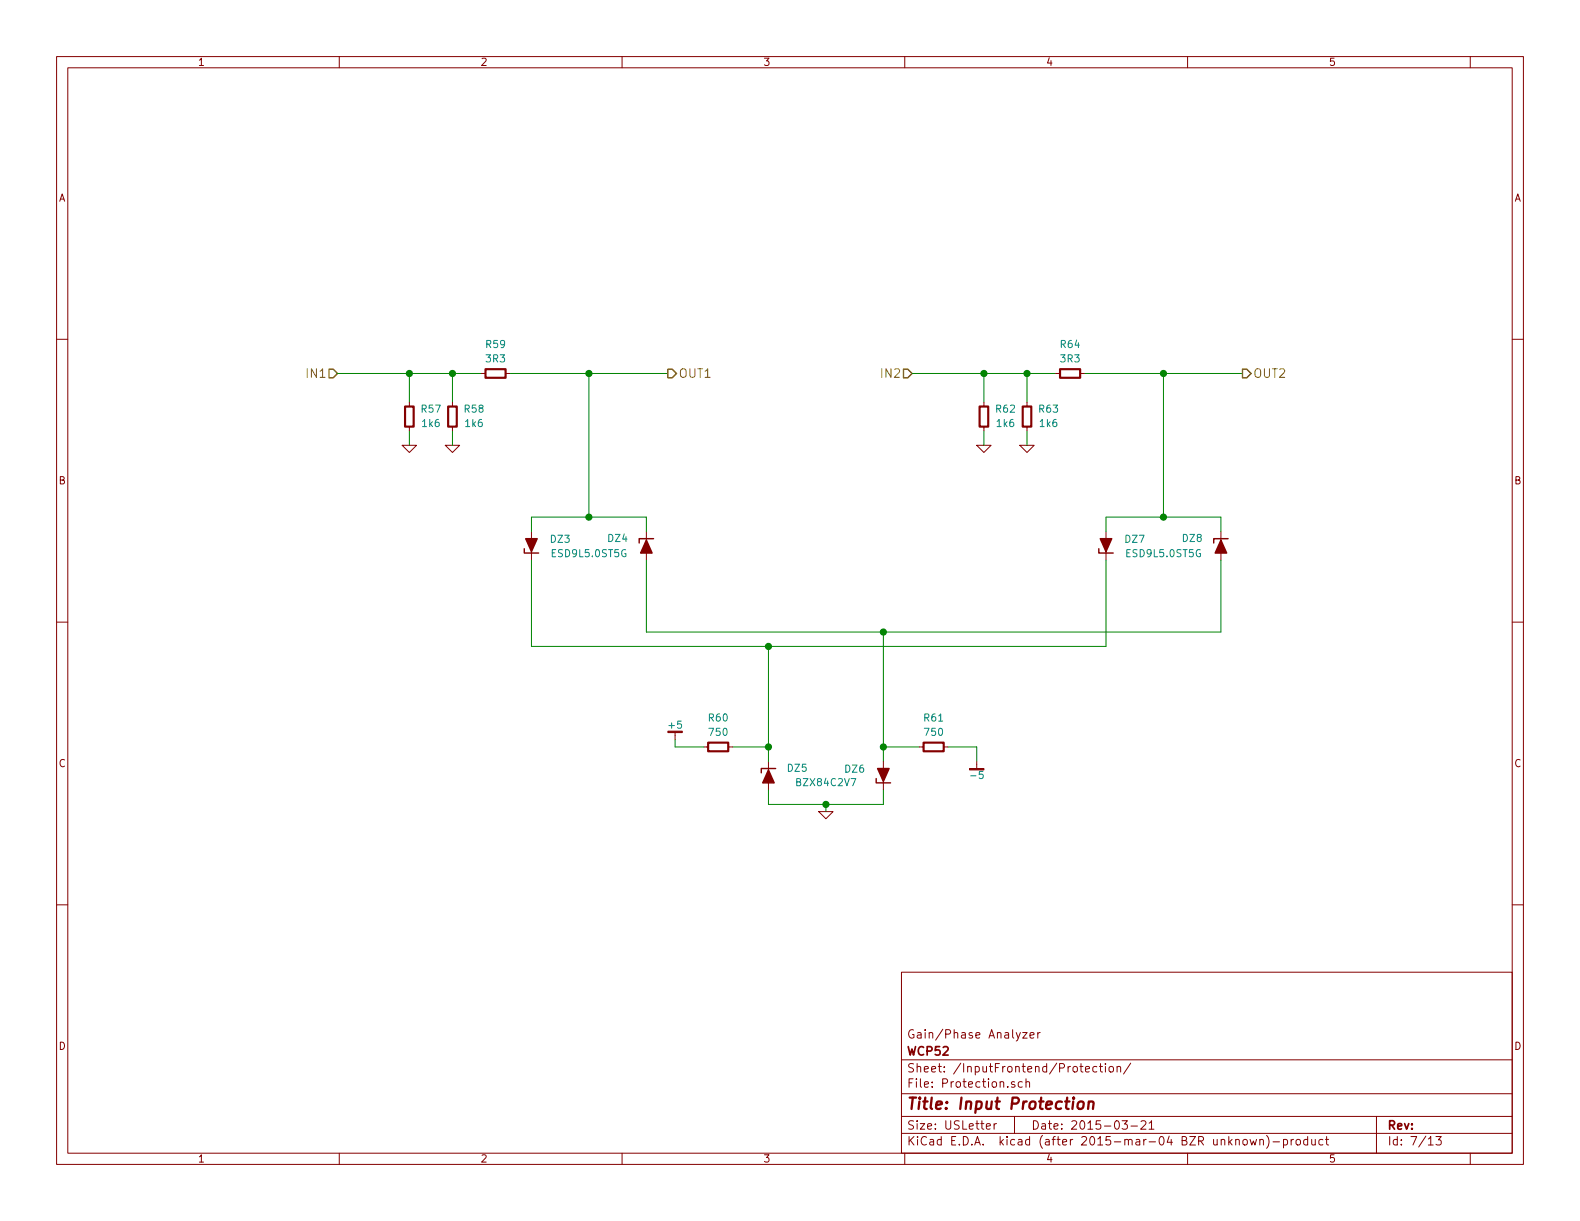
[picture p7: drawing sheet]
<svg xmlns="http://www.w3.org/2000/svg" width="279mm" height="216mm" viewBox="0 0 279 216" stroke-linecap="round" stroke-linejoin="round" font-family="sans-serif">
<g fill="none" stroke="#840000" stroke-width=".18">
<path d="M10 10h259.4v195.9h-259.4zM12 12h255.4v191.9h-255.4zM60 10v2M110 10v2M160 10v2M210 10v2M260 10v2M10 60h2M267.4 60h2M71.1 78.7h2.6l-1.3 1.3zM72.4 71.1v.8M72.4 75.4v.8"/>
<path d="M78.7 78.7h2.6l-1.3 1.3zM80 71.1v.8M80 75.4v.8M85.1 66h.8M89.4 66h.8M172.7 78.7h2.6l-1.3 1.3zM174 71.1v.8M174 75.4v.8M180.3 78.7h2.6l-1.3 1.3zM181.6 71.1v.8M181.6 75.4v.8M186.7 66h.8"/>
<path d="M191 66h.8M94 94v1.3M94 97.5v1.6M114.3 94v1.5M114.3 97.8v1.3M195.6 94v1.3M195.6 97.5v1.6M215.9 94v1.5M215.9 97.8v1.3M10 110h2M267.4 110h2M119.4 129.5v1.3"/>
<path d="M124.5 132.1h.7M128.8 132.1h.7M135.9 134.6v1.5M135.9 138.4v1.3M156.2 134.6v1.3M156.2 138.2v1.5M162.6 132.1h.7M166.9 132.1h.7M172.7 134.6v1.3M10 160h2M144.8 143.5h2.5l-1.3 1.3zM267.4 160h2"/>
<path d="M159.4 171.9h108v32h-108zM159.4 197.4h108M159.4 193.4h108M159.4 187.4h108M174.4 199.2l.7-.2v-.2l-.4-.1-.3 .2 .1 .7h.6M175.8 198.7v1M176.2 198.7l-.4 .3M179.4 197.4v3M179.4 191.3a.37 .37 0 0 0-.6 .2l.1 .2 .5 .1 .1 .2-.2 .3-.5-.1M180.8 191.3h-.5l-.2 .2v.6l.2 .2 .5-.1M180.8 182.6h.8l-.8 1h.8M181.4 191.4l.2-.1h.4l.1 1"/>
<path d="M181.4 190.8v1.5M182.1 183.1l.8-.2-.1-.2-.4-.1-.3 .2 .1 .7h.6M183.5 182.6v1M183.9 182.6l-.4 .3M191.9 189.1l.8-.2-.1-.3h-.4l-.3 .2 .1 .7h.6M194 188.6h-.5l-.3 .2 .1 .6 .2 .2 .5-.1M194.4 188.6h.6M194.6 188.1v1.3l.4 .2M195.5 188.1v.1M195.5 188.6v1M196.2 188.7l.2-.1 .4 .1 .1 .6-.1 .2-.4 .1-.2-.2zM197.5 188.7l.2-.1h.4l.1 1"/>
<path d="M197.5 188.6v1M198.4 198.2h1l-.5 .6 .4 .1v.6l-.2 .2-.7-.2M199.9 188l-1.2 1.9M200 199.1h1.1M201.8 198.3l.2-.1h.4l.2 .4-.9 1.1h.9M203.2 198.6l.4-.4v1.5M203.2 199.7h.9M243.4 197.4v6.5M60 203.9v2M110 203.9v2M159.4 200.4h108M160 203.9v2"/>
<path d="M210 203.9v2M219.9 201.6l.2-.1 .4 .1 .1 .6-.2 .2-.3 .1-.2-.2zM221.1 201.5l.3 1 .2-.7 .3 .7 .3-1M222.8 201.6l.2-.1h.4v1M222.8 201.5v1M224 200.8a1.71 1.71 0 0 1 0 2.2M225.1 201.9h1.2M227 201.5h.4l.3 .3-.1 .6h-.6M227 201.5v1.5M228.3 201.5v1M228.8 201.5l-.5 .3M229.3 201.6l.2-.1 .4 .1 .1 .6-.2 .2-.3 .1-.2-.2z"/>
<path d="M231.2 201.5h-.4l-.3 .3 .1 .5 .2 .2 .4-.1M231.2 201v1.5M232 201.5v.9l.4 .1 .2-.2M232.6 201.5v1M233.9 201.5h-.4l-.3 .3 .1 .5 .2 .2 .4-.1M234.4 201.5h.5M234.6 201v1.3l.3 .2M252.6 202.5h.8M253.9 201h1l-.5 .5 .4 .2v.6l-.2 .2-.7-.2M260 203.9v2"/>
</g>
<path d="M190.7 194.9a.51 .51 0 0 1 .6-.2 .51 .51 0 0 1 .3 .4v.6a.54 .54 0 0 1-.6 .4 .54 .54 0 0 1-.5-.4zM192.5 194.9a.52 .52 0 0 1 .9 .1l-.1 1.1M192.6 194.8l-.2 1.3" fill="none" stroke="#840000" stroke-width=".41"/>
<path d="M58.2 65.3h.7l.8 .7-.8 .8h-.7zM118.1 65.3h.8l.7 .7-.7 .8h-.8zM159.8 65.3h.7l.8 .7-.8 .8h-.7zM219.7 65.3h.8l.7 .7-.7 .8h-.8z" fill="none" stroke="#848400" stroke-width=".25"/>
<g fill="none" stroke="#008400" stroke-width=".18">
<path d="M59.7 66h25.4M72.4 66v5.1M72.4 76.2v2.5M80 66v5.1M80 76.2v2.5M90.2 66h27.9M104.1 66v25.4M161.3 66h25.4M174 66v5.1M174 76.2v2.5M181.6 66v5.1M181.6 76.2v2.5"/>
<path d="M191.8 66h27.9M205.7 66v25.4M94 94v-2.6h20.3v2.6M94 99.1v15.2h101.6v-15.2M114.3 99.1v12.7h101.6v-12.7M195.6 94v-2.6h20.3v2.6M135.9 114.3v20.3M156.2 111.8v22.8M119.4 130.8v1.3h5.1M129.5 132.1h6.4M135.9 139.7v2.5h20.3v-2.5M156.2 132.1h6.4"/>
<path d="M167.6 132.1h5.1v2.5M146 142.2v1.3"/>
</g>
<g fill="#008400" stroke="#008400" stroke-width=".25">
<circle cx="72.4" cy="66" r=".51"/>
<circle cx="80" cy="66" r=".51"/>
<circle cx="146.1" cy="142.2" r=".51"/>
<circle cx="135.9" cy="132.1" r=".51"/>
<circle cx="156.2" cy="132.1" r=".51"/>
<circle cx="104.1" cy="91.4" r=".51"/>
<circle cx="104.1" cy="66" r=".51"/>
<circle cx="174" cy="66" r=".51"/>
<circle cx="181.6" cy="66" r=".51"/>
<circle cx="205.7" cy="91.4" r=".51"/>
<circle cx="205.7" cy="66" r=".51"/>
<circle cx="135.9" cy="114.3" r=".51"/>
<circle cx="156.2" cy="111.8" r=".51"/>
</g>
<path d="M92.7 97v.8h2.5M115.6 95.3h-2.6v.7M194.3 97v.8h2.5M217.2 95.3h-2.6v.7M137.2 135.9h-2.6v.8M154.9 137.7v.7h2.6" fill="none" stroke="#840000" stroke-width=".25"/>
<g fill="#840000" stroke="#840000" stroke-width=".25">
<path d="M93 95.3h2l-1 2.2z"/>
<path d="M114.3 95.5l1 2.3h-2z"/>
<path d="M135.9 136.1l1 2.3h-2z"/>
<path d="M155.2 135.9h2l-1 2.3z"/>
<path d="M194.6 95.3h2l-1 2.2z"/>
<path d="M215.9 95.5l1 2.3h-2z"/>
</g>
<path d="M118.1 129.3h2.5v.2h-2.5z" fill="#840000" stroke="#840000" stroke-width=".18"/>
<path d="M71.6 71.9h1.6v3.5h-1.6zM79.2 71.9h1.6v3.5h-1.6zM85.9 65.3h3.5v1.5h-3.5zM173.2 71.9h1.6v3.5h-1.6zM180.8 71.9h1.6v3.5h-1.6zM187.5 65.3h3.5v1.5h-3.5zM125.2 131.3h3.6v1.5h-3.6zM163.3 131.3h3.6v1.5h-3.6z" fill="none" stroke="#840000" stroke-width=".38"/>
<text font-size="2.8" fill="#840000" x="160.4" y="196.2">Title: Input Protection</text>
<g font-size="2.1" fill="#848400">
<text x="54.5" y="66.8">IN1</text>
<text x="120" y="66.8">OUT1</text>
<text x="156.1" y="66.8">IN2</text>
<text x="221.6" y="66.8">OUT2</text>
</g>
<g font-size="2.1" fill="#840000">
<text x="160.4" y="183.6">Gain/Phase Analyzer</text>
<text x="160.4" y="189.6">Sheet: /InputFrontend/Protection/</text>
<text x="160.4" y="186.6">WCP52</text>
<text x="160.4" y="192.3">File: Protection.sch</text>
<text x="160.4" y="202.5">KiCad E.D.A. kicad (after 2015-mar-04 BZR unknown)-product</text>
<text x="160.4" y="199.7">Size: USLetter</text>
<text x="182.4" y="199.7">Date: 2015-03-21</text>
<text x="245.4" y="199.7">Rev:</text>
<text x="245.4" y="202.5">Id: 7/13</text>
</g>
<g font-size="1.8" fill="#840000">
<text x="35" y="11.6">1</text>
<text x="85" y="11.6">2</text>
<text x="135" y="11.6">3</text>
<text x="185" y="11.6">4</text>
<text x="235" y="11.6">5</text>
<text x="10.4" y="35.6">A</text>
<text x="267.8" y="35.6">A</text>
<text x="10.4" y="85.6">B</text>
<text x="267.8" y="85.6">B</text>
<text x="10.4" y="135.6">C</text>
<text x="267.8" y="135.6">C</text>
<text x="10.4" y="185.6">D</text>
<text x="267.8" y="185.6">D</text>
<text x="35" y="205.5">1</text>
<text x="85" y="205.5">2</text>
<text x="135" y="205.5">3</text>
<text x="185" y="205.5">4</text>
<text x="235" y="205.5">5</text>
</g>
<g font-size="1.8" fill="#008484">
<text x="86" y="61.5">R59</text>
<text x="86" y="64.1">3R3</text>
<text x="187.6" y="61.5">R64</text>
<text x="187.6" y="64.1">3R3</text>
<text x="74.6" y="72.9">R57</text>
<text x="74.7" y="75.5">1k6</text>
<text x="82.2" y="72.9">R58</text>
<text x="82.3" y="75.5">1k6</text>
<text x="176.2" y="72.9">R62</text>
<text x="176.3" y="75.5">1k6</text>
<text x="183.8" y="72.9">R63</text>
<text x="183.9" y="75.5">1k6</text>
<text x="97.4" y="96">DZ3</text>
<text x="107.5" y="95.8">DZ4</text>
<text x="199" y="96">DZ7</text>
<text x="209.1" y="95.8">DZ8</text>
<text x="97.8" y="98.5">ESD9L5.0ST5G</text>
<text x="199.4" y="98.5">ESD9L5.0ST5G</text>
<text x="118.4" y="128.8">+5</text>
<text x="125.4" y="127.6">R60</text>
<text x="125.5" y="130.1">750</text>
<text x="163.5" y="127.6">R61</text>
<text x="163.6" y="130.1">750</text>
<text x="139.3" y="136.4">DZ5</text>
<text x="149.5" y="136.6">DZ6</text>
<text x="171.9" y="137.7">-5</text>
<text x="141.1" y="139">BZX84C2V7</text>
</g>
</svg>
